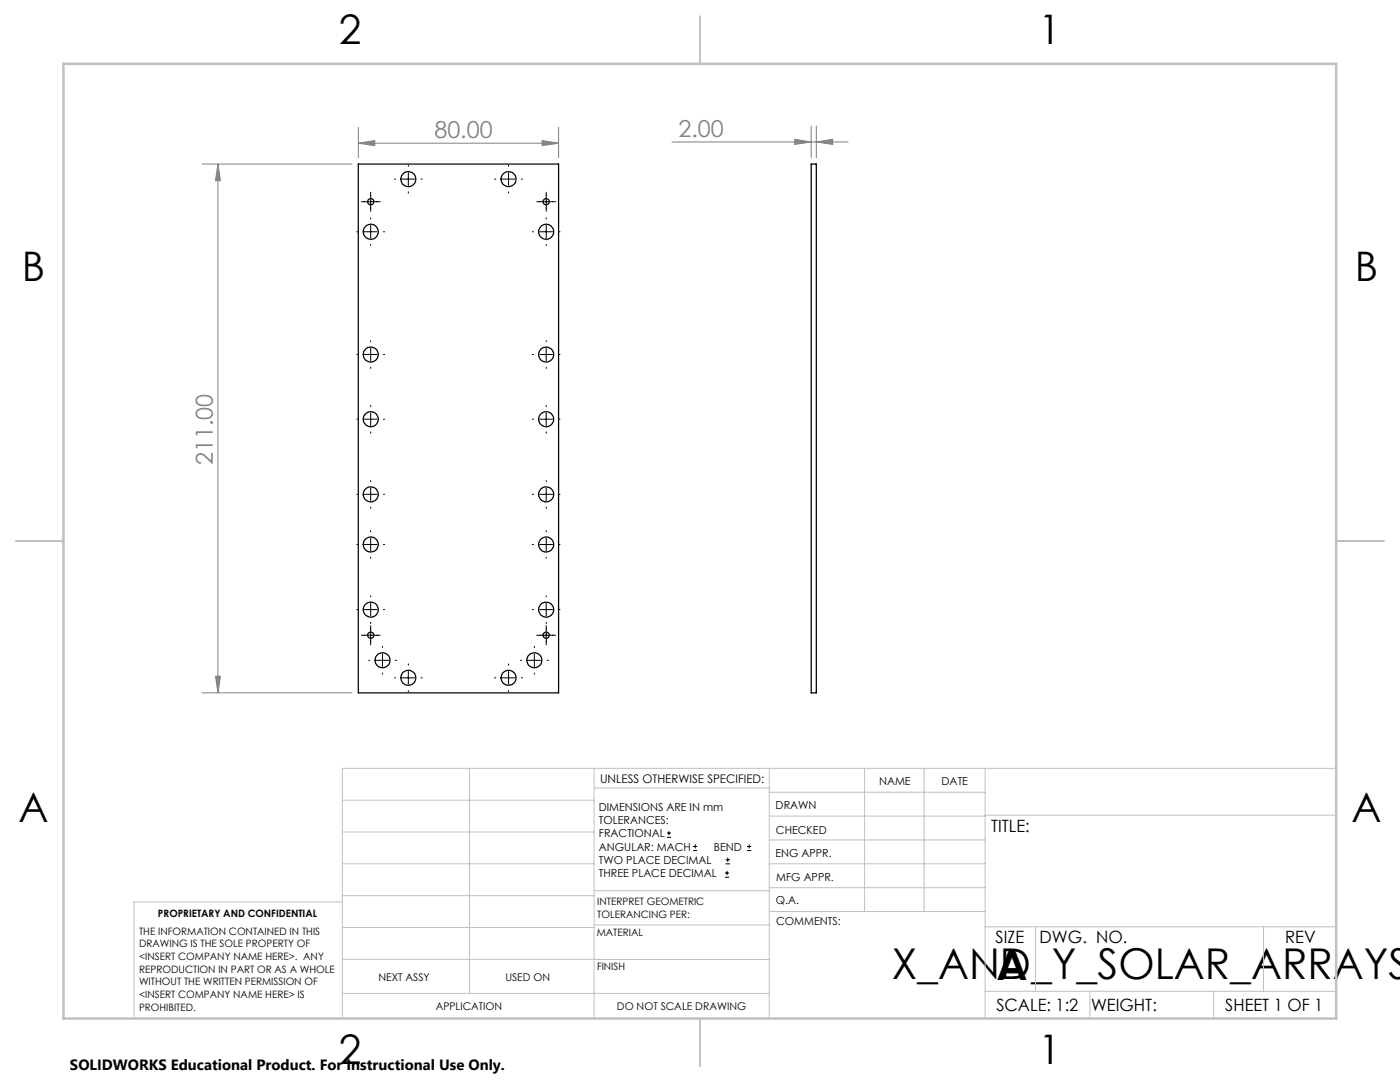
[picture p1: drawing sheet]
<svg xmlns="http://www.w3.org/2000/svg" width="279mm" height="216mm" viewBox="0 0 279 216" stroke-linecap="round" stroke-linejoin="round" font-family="sans-serif">
<g fill="none" stroke="#000" stroke-width=".25">
<path d="M71.5 32.7h40v105.6h-40zM161.9 32.7h1v105.6h-1z"/>
<circle cx="81.5" cy="35.7" r="1.49"/>
<circle cx="101.5" cy="35.7" r="1.51"/>
<circle cx="74" cy="40.3" r=".62"/>
<circle cx="74" cy="46.2" r="1.51"/>
<circle cx="109" cy="40.3" r=".62"/>
<circle cx="109" cy="46.2" r="1.51"/>
<circle cx="74" cy="70.7" r="1.5"/>
<circle cx="109" cy="70.7" r="1.5"/>
<circle cx="74" cy="98.6" r="1.51"/>
<circle cx="74" cy="83.6" r="1.51"/>
<circle cx="109" cy="98.6" r="1.51"/>
<circle cx="109" cy="83.6" r="1.51"/>
<circle cx="74" cy="108.7" r="1.51"/>
<circle cx="109" cy="108.7" r="1.51"/>
<circle cx="74" cy="126.8" r=".62"/>
<circle cx="74" cy="121.6" r="1.51"/>
<circle cx="76.3" cy="131.7" r="1.48"/>
<circle cx="81.5" cy="135.3" r="1.49"/>
<circle cx="101.5" cy="135.3" r="1.51"/>
<circle cx="106.6" cy="131.7" r="1.5"/>
<circle cx="109" cy="126.8" r=".62"/>
<circle cx="109" cy="121.6" r="1.51"/>
</g>
<g fill="none" stroke="#000" stroke-width=".2">
<path d="M74 38.3v3.9M78.7 35.7h.3M80.2 35.7h2.6M81.5 33v.2M81.5 34.5v2.5M81.5 38.3v.2M84 35.7h.3M98.7 35.7h.3M100.2 35.7h2.6M101.5 33v.2M101.5 34.5v2.5M101.5 38.3v.2"/>
<path d="M104 35.7h.3M109 38.3v3.9M71.2 46.2h.2M72.1 40.3h3.8M72.7 46.2h2.5M74 43.5v.2M74 45v2.5M74 48.8v.2M76.5 46.2h.3M106.2 46.2h.3M107.1 40.3h3.8M107.7 46.2h2.6"/>
<path d="M109 43.5v.2M109 45v2.5M109 48.8v.2M111.5 46.2h.3M71.2 70.7h.2M72.7 70.7h2.5M74 68v.2M74 69.5v2.5M74 73.3v.2M76.5 70.7h.3M106.2 70.7h.3M107.7 70.7h2.6"/>
<path d="M109 68v.2M109 69.5v2.5M109 73.3v.2M111.5 70.7h.3M71.2 83.6h.2M71.2 98.6h.2M72.7 83.6h2.5M72.7 98.6h2.5M74 80.9v.2M74 82.4v2.5M74 86.2v.2M74 95.9v.2"/>
<path d="M74 97.4v2.5M76.5 83.6h.3M76.5 98.6h.3M106.2 83.6h.3M106.2 98.6h.3M107.7 83.6h2.6M107.7 98.6h2.6M109 80.9v.2M109 82.4v2.5M109 86.2v.2M109 95.9v.2M109 97.4v2.5"/>
<path d="M111.5 83.6h.3M111.5 98.6h.3M71.2 108.7h.2M72.7 108.7h2.5M74 101.2v.2M74 105.9v.2M74 107.4v2.5M74 111.2v.2M74 118.9v.2M76.5 108.7h.3M106.2 108.7h.3M107.7 108.7h2.6"/>
<path d="M109 101.2v.2M109 105.9v.2M109 107.4v2.5M109 111.2v.2M109 118.9v.2M111.5 108.7h.3M71.2 121.6h.2M72.1 126.8h3.8M72.7 121.6h2.5M73.6 131.8h.2M74 120.4v2.5M74 124.2v.2"/>
<path d="M74 124.8v3.9M75.1 131.8h2.5M76.3 129v.2M76.3 130.5v2.5M76.3 134.3v.2M76.5 121.6h.3M78.7 135.3h.3M78.9 131.8h.2M80.2 135.3h2.6M81.5 132.5v.2M81.5 134v2.5M81.5 137.8v.2"/>
<path d="M84 135.3h.3M98.7 135.3h.3M100.2 135.3h2.6M101.5 132.5v.2M101.5 134v2.5M101.5 137.8v.2M103.9 131.8h.2M104 135.3h.3M105.4 131.8h2.5M106.2 121.6h.3M106.6 129v.2M106.6 130.5v2.5"/>
<path d="M106.6 134.3v.2M107.1 126.8h3.8M107.7 121.6h2.6M109 120.4v2.5M109 124.2v.2M109 124.8v3.9M109.2 131.8h.2M111.5 121.6h.3M133.1 167.1h.8M133.1 166.2h.8M133.5 165.8v.9M138.3 169.7h.8"/>
<path d="M138.3 168.9h.8M138.7 168.5v.8M144.7 175h.8M144.7 174.2h.8M144.8 172.4h.9M144.8 171.6h.9M145.1 173.8v.8M145.2 171.1v.9M149.1 169.7h.8M149.1 168.9h.8M149.5 168.5v.8"/>
</g>
<g fill="none" stroke="#808080" stroke-width=".2">
<path d="M40.3 32.7h29.9M43.5 32.7l.5 3.4h-1zM43.5 32.7v105.6M71.5 28.6l3.3-.6v1.1zM71.5 25.4v6.1M71.5 28.6h40M108.2 28l3.3 .6-3.3 .5zM111.5 25.4v6.1M134.1 28.3h35.2M158.6 27.8l3.3 .5-3.3 .5zM161.9 25.2v6.3M162.9 28.3l3.3-.5v1z"/>
<path d="M162.9 25.2v6.3M40.3 138.3h29.9M43 134.9h1l-.5 3.4z"/>
</g>
<g fill="none" stroke="#c0c0c0" stroke-width=".2">
<path d="M68.3 159.7h50.3M93.7 153.3v44.9M118.6 153.3v49.9M118.6 157.2h34.9M153.5 153.3v49.9M153.5 158.1h43.1M172.5 153.3v28.6M184.4 153.3v28.6M196.6 153.3v49.9M266.7 153.3h-198.4v49.9M68.3 178.7h50.3M68.3 172.4h50.3"/>
<path d="M68.3 166h50.3M68.3 180h-41.6v23.2M118.6 177.7h35M153.5 167.6h43.1M153.5 162.8h43.1M153.5 172.4h43.1M153.5 177.1h43.1M196.6 162.7h70.1M68.3 198.2h85.2M68.3 191.4l85.2 .1M68.3 185.1h50.3M118.6 184.6h35"/>
<path d="M153.6 181.9h43M196.6 197.8h70.1M196.6 184.9h70.1M206.7 184.9v12.9M217.5 197.8v5.4M242.2 197.8v5.4M252.2 184.9v12.9"/>
</g>
<path d="M139.7 3.2v9.5M3.1 107.9h9.6M266.7 107.9h9.5M139.7 203.2v9.6" fill="none" stroke="#c0c0c0" stroke-width=".25"/>
<path d="M12.7 12.7h254v190.5h-254z" fill="none" stroke="#c0c0c0" stroke-width=".5"/>
<g fill="#808080">
<path d="M108.2 28l3.3 .6-3.3 .5zM71.5 28.6l3.3-.6v1.1z"/>
<path d="M158.6 27.8l3.3 .5-3.3 .5zM162.9 28.3l3.3-.5v1z"/>
<path d="M43.5 32.7l.5 3.4h-1zM43 134.9h1l-.5 3.4z"/>
</g>
<g font-size="8.5">
<text x="178" y="195.4">X_AND_Y_SOLAR_ARRAYS</text>
<text x="198.9" y="195.5">A</text>
</g>
<g font-size="8.1">
<text x="67.6" y="8.9">2</text>
<text x="207.3" y="8.9">1</text>
<text x="4.4" y="56.2">B</text>
<text x="270.4" y="56.2">B</text>
<text x="3.7" y="164.1">A</text>
<text x="269.7" y="164.1">A</text>
<text x="67.6" y="212.4">2</text>
<text x="207.3" y="212.4">1</text>
</g>
<g font-size="4.7" fill="#808080">
<text x="86.7" y="27.5">80.00</text>
<text x="135.4" y="27.3">2.00</text>
<text x="42.5" y="92.8" transform="rotate(-90 42.5 92.8)">211.00</text>
</g>
<g font-size="3.4">
<text x="197.8" y="166">TITLE:</text>
<text x="198.7" y="188.1">SIZE</text>
<text x="207.5" y="188.1">DWG. NO.</text>
<text x="256.5" y="188.2">REV</text>
<text x="198.8" y="201.7">SCALE: 1:2</text>
<text x="217.7" y="201.8">WEIGHT:</text>
<text x="244.5" y="201.7">SHEET 1 OF 1</text>
</g>
<text font-size="3" x="14" y="213.5">SOLIDWORKS Educational Product. For Instructional Use Only.</text>
<text font-size="2.4" x="119.8" y="156.2">UNLESS OTHERWISE SPECIFIED:</text>
<g font-size="2.2">
<text x="119.5" y="161.8">DIMENSIONS ARE IN mm</text>
<text x="154.8" y="161.4">DRAWN</text>
<text x="175.4" y="156.6">NAME</text>
<text x="187.9" y="156.7">DATE</text>
<text x="119.5" y="164.4">TOLERANCES:</text>
<text x="119.5" y="167.1">FRACTIONAL</text>
<text x="154.9" y="166.3">CHECKED</text>
<text x="119.5" y="169.7">ANGULAR: MACH</text>
<text x="119.5" y="172.4">TWO PLACE DECIMAL</text>
<text x="142.5" y="169.7">BEND</text>
<text x="154.8" y="171">ENG APPR.</text>
<text x="119.5" y="175">THREE PLACE DECIMAL</text>
<text x="154.9" y="175.7">MFG APPR.</text>
<text x="154.9" y="180.4">Q.A.</text>
<text x="154.9" y="184.6">COMMENTS:</text>
</g>
<g font-size="2.1">
<text x="75.5" y="195.7">NEXT ASSY</text>
<text x="100.9" y="195.7">USED ON</text>
<text x="86.9" y="201.5">APPLICATION</text>
<text x="123.1" y="201.6">DO NOT SCALE DRAWING</text>
</g>
<g font-size="2">
<text x="31.5" y="182.9">PROPRIETARY AND CONFIDENTIAL</text>
<text x="119.2" y="180.6">INTERPRET GEOMETRIC</text>
<text x="119.2" y="183.1">TOLERANCING PER:</text>
<text x="27.8" y="186.5">THE INFORMATION CONTAINED IN THIS</text>
<text x="27.8" y="189">DRAWING IS THE SOLE PROPERTY OF</text>
<text x="27.8" y="191.6">&lt;INSERT COMPANY NAME HERE&gt;. ANY</text>
<text x="119.1" y="186.7">MATERIAL</text>
<text x="27.8" y="194.1">REPRODUCTION IN PART OR AS A WHOLE</text>
<text x="27.8" y="196.6">WITHOUT THE WRITTEN PERMISSION OF</text>
<text x="119.1" y="193.5">FINISH</text>
<text x="27.8" y="199.1">&lt;INSERT COMPANY NAME HERE&gt; IS</text>
<text x="27.8" y="201.7">PROHIBITED.</text>
</g>
</svg>
